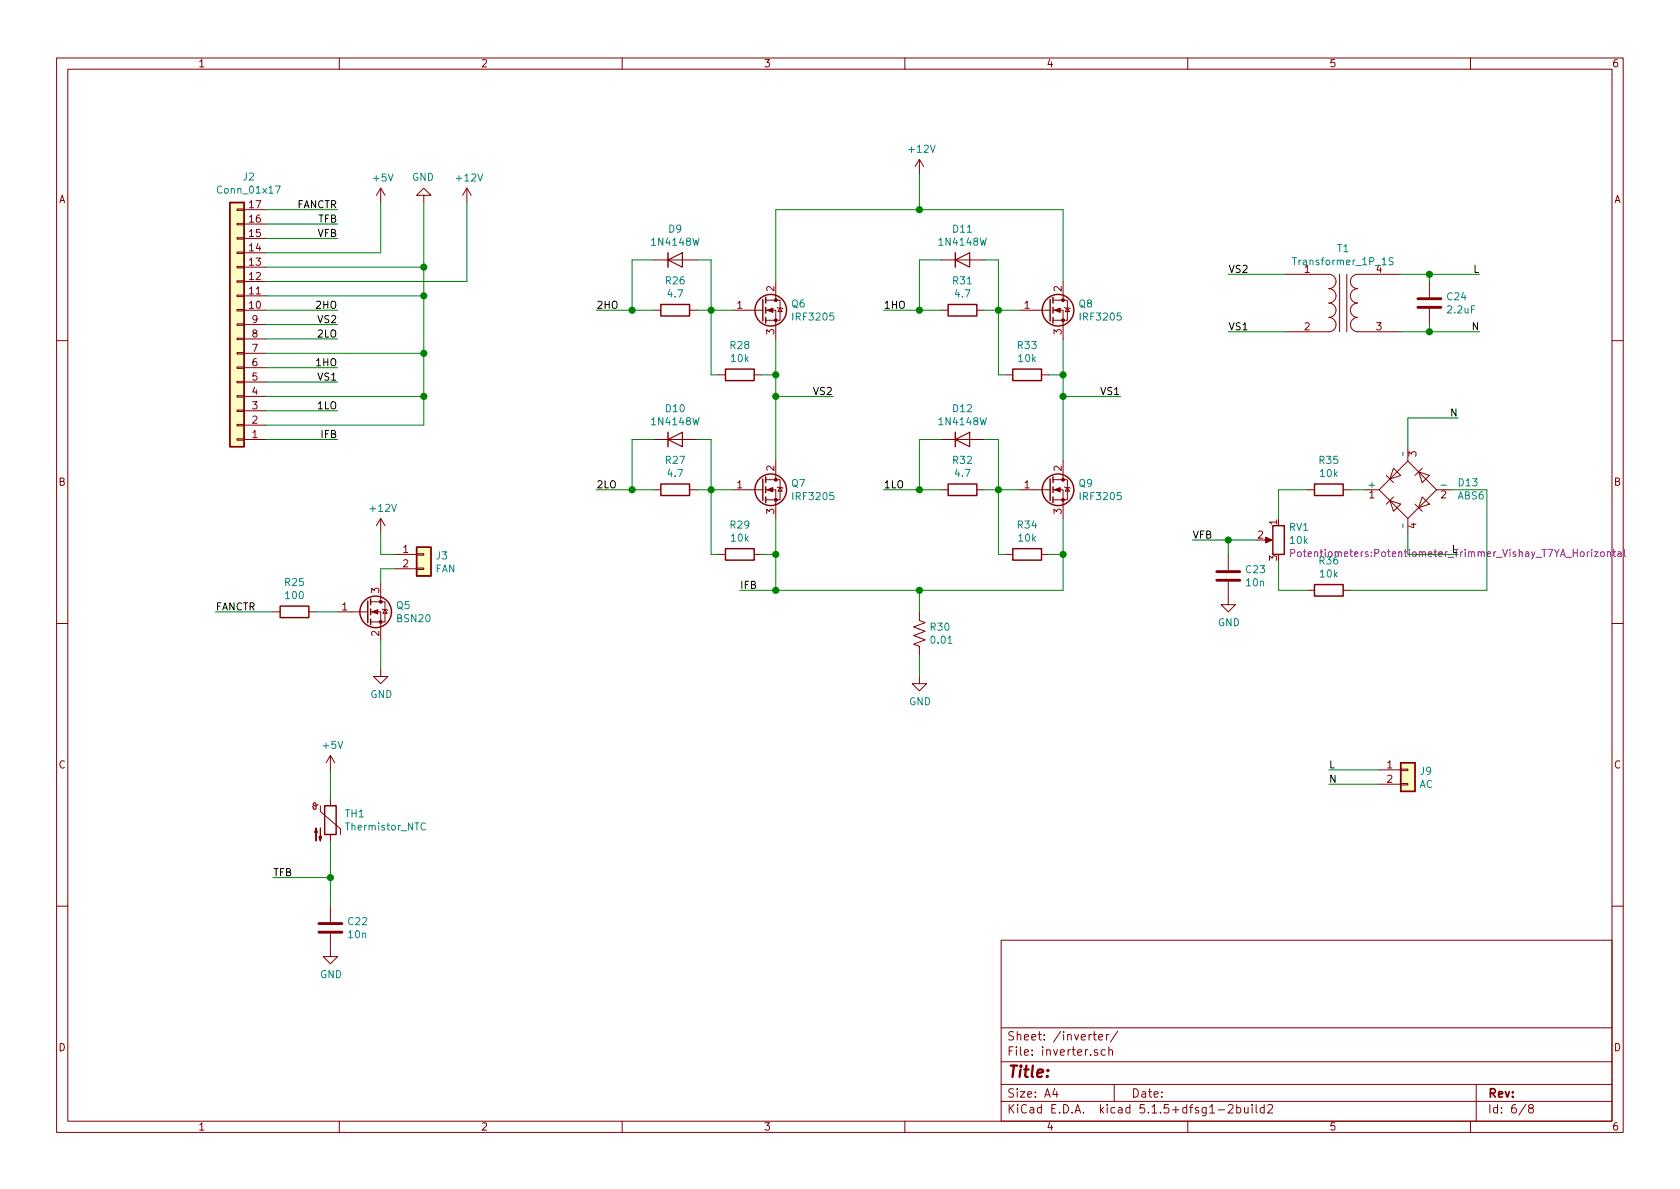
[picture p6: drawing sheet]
EESchema Schematic File Version 4
EELAYER 30 0
EELAYER END
$Descr A4 11693 8268
encoding utf-8
Sheet 6 8
Title ""
Date ""
Rev ""
Comp ""
Comment1 ""
Comment2 ""
Comment3 ""
Comment4 ""
$EndDescr
$Comp
L Connector_Generic:Conn_01x17 J2
U 1 1
P 1650 2250
F 0 "J2" H 1568 1225 50  0000 C CNN
F 1 "Conn_01x17" H 1568 1316 50  0000 C CNN
F 2 "Pin_Headers:Pin_Header_Straight_1x17_Pitch2.54mm" H 1650 2250 50  0001 C CNN
F 3 "~" H 1650 2250 50  0001 C CNN
	1    1650 2250
	-1   0    0    1   
$EndComp
Wire Wire Line
	1850 1450 2350 1450
Text Label 2350 1450 2    50   ~ 0
FANCTR
Wire Wire Line
	1850 1550 2350 1550
Wire Wire Line
	1850 1650 2350 1650
Wire Wire Line
	1850 2150 2350 2150
Wire Wire Line
	1850 2250 2350 2250
Wire Wire Line
	1850 2350 2350 2350
Wire Wire Line
	1850 2550 2350 2550
Wire Wire Line
	1850 2650 2350 2650
Wire Wire Line
	1850 2850 2350 2850
Wire Wire Line
	1850 3050 2350 3050
Text Label 2350 1550 2    50   ~ 0
TFB
Text Label 2350 1650 2    50   ~ 0
VFB
$Comp
L power:+12V #PWR029
U 1 1
P 3250 1400
F 0 "#PWR029" H 3250 1250 50  0001 C CNN
F 1 "+12V" H 3265 1573 50  0000 C CNN
F 2 "" H 3250 1400 50  0001 C CNN
F 3 "" H 3250 1400 50  0001 C CNN
	1    3250 1400
	1    0    0    -1  
$EndComp
$Comp
L power:+5V #PWR025
U 1 1
P 2650 1400
F 0 "#PWR025" H 2650 1250 50  0001 C CNN
F 1 "+5V" H 2665 1573 50  0000 C CNN
F 2 "" H 2650 1400 50  0001 C CNN
F 3 "" H 2650 1400 50  0001 C CNN
	1    2650 1400
	1    0    0    -1  
$EndComp
Wire Wire Line
	2650 1400 2650 1750
Wire Wire Line
	1850 1750 2650 1750
Wire Wire Line
	3250 1400 3250 1950
Wire Wire Line
	1850 1950 3250 1950
$Comp
L power:GND #PWR028
U 1 1
P 2950 1400
F 0 "#PWR028" H 2950 1150 50  0001 C CNN
F 1 "GND" H 2955 1227 50  0000 C CNN
F 2 "" H 2950 1400 50  0001 C CNN
F 3 "" H 2950 1400 50  0001 C CNN
	1    2950 1400
	-1   0    0    1   
$EndComp
Wire Wire Line
	2950 1400 2950 1850
Wire Wire Line
	1850 1850 2950 1850
Wire Wire Line
	2950 1850 2950 2050
Wire Wire Line
	1850 2050 2950 2050
Connection ~ 2950 1850
Wire Wire Line
	2950 2450 2950 2050
Wire Wire Line
	1850 2450 2950 2450
Connection ~ 2950 2050
Wire Wire Line
	2950 2750 2950 2450
Wire Wire Line
	1850 2750 2950 2750
Connection ~ 2950 2450
Wire Wire Line
	2950 2950 2950 2750
Wire Wire Line
	1850 2950 2950 2950
Connection ~ 2950 2750
Text Label 2350 2150 2    50   ~ 0
2HO
Text Label 2350 2250 2    50   ~ 0
VS2
Text Label 2350 2350 2    50   ~ 0
2LO
Text Label 2350 2550 2    50   ~ 0
1HO
Text Label 2350 2650 2    50   ~ 0
VS1
Text Label 2350 2850 2    50   ~ 0
1LO
Text Label 2350 3050 2    50   ~ 0
IFB
$Comp
L Transistor_FET:BSN20 Q5
U 1 1
P 2550 4250
F 0 "Q5" H 2755 4296 50  0000 L CNN
F 1 "BSN20" H 2755 4205 50  0000 L CNN
F 2 "TO_SOT_Packages_SMD:SOT-23" H 2750 4175 50  0001 L CIN
F 3 "http://www.diodes.com/assets/Datasheets/ds31898.pdf" H 2550 4250 50  0001 L CNN
	1    2550 4250
	1    0    0    -1  
$EndComp
$Comp
L Device:R R25
U 1 1
P 2050 4250
F 0 "R25" V 1843 4250 50  0000 C CNN
F 1 "100" V 1934 4250 50  0000 C CNN
F 2 "Resistors_SMD:R_0603" V 1980 4250 50  0001 C CNN
F 3 "~" H 2050 4250 50  0001 C CNN
	1    2050 4250
	0    1    1    0   
$EndComp
Wire Wire Line
	2200 4250 2350 4250
Wire Wire Line
	1900 4250 1500 4250
Text Label 1500 4250 0    50   ~ 0
FANCTR
$Comp
L Connector_Generic:Conn_01x02 J3
U 1 1
P 2950 3850
F 0 "J3" H 3030 3842 50  0000 L CNN
F 1 "FAN" H 3030 3751 50  0000 L CNN
F 2 "Pin_Headers:Pin_Header_Straight_1x02_Pitch2.54mm" H 2950 3850 50  0001 C CNN
F 3 "~" H 2950 3850 50  0001 C CNN
	1    2950 3850
	1    0    0    -1  
$EndComp
$Comp
L power:+12V #PWR026
U 1 1
P 2650 3700
F 0 "#PWR026" H 2650 3550 50  0001 C CNN
F 1 "+12V" H 2665 3873 50  0000 C CNN
F 2 "" H 2650 3700 50  0001 C CNN
F 3 "" H 2650 3700 50  0001 C CNN
	1    2650 3700
	1    0    0    -1  
$EndComp
Wire Wire Line
	2650 3700 2650 3850
Wire Wire Line
	2650 3850 2750 3850
Wire Wire Line
	2750 3950 2650 3950
Wire Wire Line
	2650 3950 2650 4050
Wire Wire Line
	2650 4450 2650 4650
$Comp
L power:GND #PWR027
U 1 1
P 2650 4650
F 0 "#PWR027" H 2650 4400 50  0001 C CNN
F 1 "GND" H 2655 4477 50  0000 C CNN
F 2 "" H 2650 4650 50  0001 C CNN
F 3 "" H 2650 4650 50  0001 C CNN
	1    2650 4650
	1    0    0    -1  
$EndComp
$Comp
L Device:Thermistor_NTC TH1
U 1 1
P 2300 5700
F 0 "TH1" H 2398 5746 50  0000 L CNN
F 1 "Thermistor_NTC" H 2398 5655 50  0000 L CNN
F 2 "Pin_Headers:Pin_Header_Straight_1x02_Pitch2.54mm" H 2300 5750 50  0001 C CNN
F 3 "~" H 2300 5750 50  0001 C CNN
	1    2300 5700
	1    0    0    -1  
$EndComp
$Comp
L power:+5V #PWR023
U 1 1
P 2300 5350
F 0 "#PWR023" H 2300 5200 50  0001 C CNN
F 1 "+5V" H 2315 5523 50  0000 C CNN
F 2 "" H 2300 5350 50  0001 C CNN
F 3 "" H 2300 5350 50  0001 C CNN
	1    2300 5350
	1    0    0    -1  
$EndComp
Wire Wire Line
	2300 5350 2300 5550
$Comp
L Device:C C22
U 1 1
P 2300 6450
F 0 "C22" H 2415 6496 50  0000 L CNN
F 1 "10n" H 2415 6405 50  0000 L CNN
F 2 "Capacitors_SMD:C_0603" H 2338 6300 50  0001 C CNN
F 3 "~" H 2300 6450 50  0001 C CNN
	1    2300 6450
	1    0    0    -1  
$EndComp
$Comp
L power:GND #PWR024
U 1 1
P 2300 6600
F 0 "#PWR024" H 2300 6350 50  0001 C CNN
F 1 "GND" H 2305 6427 50  0000 C CNN
F 2 "" H 2300 6600 50  0001 C CNN
F 3 "" H 2300 6600 50  0001 C CNN
	1    2300 6600
	1    0    0    -1  
$EndComp
Wire Wire Line
	2300 5850 2300 6100
Wire Wire Line
	2300 6100 1900 6100
Connection ~ 2300 6100
Wire Wire Line
	2300 6100 2300 6300
Text Label 1900 6100 0    50   ~ 0
TFB
$Comp
L Diode_Bridge:ABS6 D13
U 1 1
P 9800 3400
F 0 "D13" H 9456 3354 50  0000 R CNN
F 1 "ABS6" H 9456 3445 50  0000 R CNN
F 2 "Diodes_SMD:Diode_Bridge_DFS" H 9950 3525 50  0001 L CNN
F 3 "https://diotec.com/tl_files/diotec/files/pdf/datasheets/abs2.pdf" H 9800 3400 50  0001 C CNN
	1    9800 3400
	-1   0    0    1   
$EndComp
Wire Wire Line
	9500 3400 9400 3400
$Comp
L Device:R R35
U 1 1
P 9250 3400
F 0 "R35" V 9043 3400 50  0000 C CNN
F 1 "10k" V 9134 3400 50  0000 C CNN
F 2 "Resistors_SMD:R_0603" V 9180 3400 50  0001 C CNN
F 3 "~" H 9250 3400 50  0001 C CNN
	1    9250 3400
	0    1    1    0   
$EndComp
$Comp
L Device:R R36
U 1 1
P 9250 4100
F 0 "R36" V 9043 4100 50  0000 C CNN
F 1 "10k" V 9134 4100 50  0000 C CNN
F 2 "Resistors_SMD:R_0603" V 9180 4100 50  0001 C CNN
F 3 "~" H 9250 4100 50  0001 C CNN
	1    9250 4100
	0    1    1    0   
$EndComp
$Comp
L Device:R_POT RV1
U 1 1
P 8900 3750
F 0 "RV1" H 8830 3841 50  0000 R CNN
F 1 "10k" H 8830 3750 50  0000 R CNN
F 2 "Potentiometers:Potentiometer_Trimmer_Vishay_T7YA_Horizontal" H 8830 3659 50  0000 R CNN
F 3 "~" H 8900 3750 50  0001 C CNN
	1    8900 3750
	-1   0    0    -1  
$EndComp
Wire Wire Line
	8900 3600 8900 3400
Wire Wire Line
	8900 3400 9100 3400
Wire Wire Line
	8900 3900 8900 4100
Wire Wire Line
	8900 4100 9100 4100
Wire Wire Line
	8750 3750 8550 3750
$Comp
L Device:C C23
U 1 1
P 8550 4000
F 0 "C23" H 8665 4046 50  0000 L CNN
F 1 "10n" H 8665 3955 50  0000 L CNN
F 2 "Capacitors_SMD:C_0603" H 8588 3850 50  0001 C CNN
F 3 "~" H 8550 4000 50  0001 C CNN
	1    8550 4000
	1    0    0    -1  
$EndComp
$Comp
L power:GND #PWR032
U 1 1
P 8550 4150
F 0 "#PWR032" H 8550 3900 50  0001 C CNN
F 1 "GND" H 8555 3977 50  0000 C CNN
F 2 "" H 8550 4150 50  0001 C CNN
F 3 "" H 8550 4150 50  0001 C CNN
	1    8550 4150
	1    0    0    -1  
$EndComp
Wire Wire Line
	8550 3750 8550 3850
Text Label 8300 3750 0    50   ~ 0
VFB
Connection ~ 8550 3750
Wire Wire Line
	8300 3750 8550 3750
Wire Wire Line
	10350 4100 9400 4100
Wire Wire Line
	10350 3400 10350 4100
Wire Wire Line
	10100 3400 10350 3400
Wire Wire Line
	9800 3100 9800 2900
Wire Wire Line
	9800 3850 10150 3850
Wire Wire Line
	9800 3700 9800 3850
Wire Wire Line
	9800 2900 10150 2900
Text Label 10150 3850 2    50   ~ 0
L
Text Label 10150 2900 2    50   ~ 0
N
$Comp
L Diode:1N4148W D11
U 1 1
P 6700 1800
F 0 "D11" H 6700 2017 50  0000 C CNN
F 1 "1N4148W" H 6700 1926 50  0000 C CNN
F 2 "Diodes_SMD:D_SOD-123" H 6700 1625 50  0001 C CNN
F 3 "https://www.vishay.com/docs/85748/1n4148w.pdf" H 6700 1800 50  0001 C CNN
	1    6700 1800
	1    0    0    -1  
$EndComp
$Comp
L Transistor_FET:IRF3205 Q8
U 1 1
P 7300 2150
F 0 "Q8" H 7505 2196 50  0000 L CNN
F 1 "IRF3205" H 7505 2105 50  0000 L CNN
F 2 "TO_SOT_Packages_THT:TO-220-3_Vertical" H 7550 2075 50  0001 L CIN
F 3 "http://www.irf.com/product-info/datasheets/data/irf3205.pdf" H 7300 2150 50  0001 L CNN
	1    7300 2150
	1    0    0    -1  
$EndComp
$Comp
L Device:R R31
U 1 1
P 6700 2150
F 0 "R31" V 6493 2150 50  0000 C CNN
F 1 "4.7" V 6584 2150 50  0000 C CNN
F 2 "Resistors_SMD:R_0805" V 6630 2150 50  0001 C CNN
F 3 "~" H 6700 2150 50  0001 C CNN
	1    6700 2150
	0    1    1    0   
$EndComp
$Comp
L Device:R R33
U 1 1
P 7150 2600
F 0 "R33" V 6943 2600 50  0000 C CNN
F 1 "10k" V 7034 2600 50  0000 C CNN
F 2 "Resistors_SMD:R_0603" V 7080 2600 50  0001 C CNN
F 3 "~" H 7150 2600 50  0001 C CNN
	1    7150 2600
	0    1    1    0   
$EndComp
Wire Wire Line
	7400 2350 7400 2600
Wire Wire Line
	6850 1800 6950 1800
Wire Wire Line
	6950 1800 6950 2150
Wire Wire Line
	6850 2150 6950 2150
Wire Wire Line
	6950 2150 7100 2150
Connection ~ 6950 2150
Wire Wire Line
	6550 1800 6400 1800
Wire Wire Line
	6400 1800 6400 2150
Wire Wire Line
	6400 2150 6550 2150
Wire Wire Line
	6400 2150 6150 2150
Connection ~ 6400 2150
Wire Wire Line
	7000 2600 6950 2600
Wire Wire Line
	6950 2600 6950 2150
Wire Wire Line
	7300 2600 7400 2600
Connection ~ 7400 2600
$Comp
L Diode:1N4148W D12
U 1 1
P 6700 3050
F 0 "D12" H 6700 3267 50  0000 C CNN
F 1 "1N4148W" H 6700 3176 50  0000 C CNN
F 2 "Diodes_SMD:D_SOD-123" H 6700 2875 50  0001 C CNN
F 3 "https://www.vishay.com/docs/85748/1n4148w.pdf" H 6700 3050 50  0001 C CNN
	1    6700 3050
	1    0    0    -1  
$EndComp
$Comp
L Transistor_FET:IRF3205 Q9
U 1 1
P 7300 3400
F 0 "Q9" H 7505 3446 50  0000 L CNN
F 1 "IRF3205" H 7505 3355 50  0000 L CNN
F 2 "TO_SOT_Packages_THT:TO-220-3_Vertical" H 7550 3325 50  0001 L CIN
F 3 "http://www.irf.com/product-info/datasheets/data/irf3205.pdf" H 7300 3400 50  0001 L CNN
	1    7300 3400
	1    0    0    -1  
$EndComp
$Comp
L Device:R R32
U 1 1
P 6700 3400
F 0 "R32" V 6493 3400 50  0000 C CNN
F 1 "4.7" V 6584 3400 50  0000 C CNN
F 2 "Resistors_SMD:R_0805" V 6630 3400 50  0001 C CNN
F 3 "~" H 6700 3400 50  0001 C CNN
	1    6700 3400
	0    1    1    0   
$EndComp
$Comp
L Device:R R34
U 1 1
P 7150 3850
F 0 "R34" V 6943 3850 50  0000 C CNN
F 1 "10k" V 7034 3850 50  0000 C CNN
F 2 "Resistors_SMD:R_0603" V 7080 3850 50  0001 C CNN
F 3 "~" H 7150 3850 50  0001 C CNN
	1    7150 3850
	0    1    1    0   
$EndComp
Wire Wire Line
	7400 3600 7400 3850
Wire Wire Line
	6850 3050 6950 3050
Wire Wire Line
	6950 3050 6950 3400
Wire Wire Line
	6850 3400 6950 3400
Wire Wire Line
	6950 3400 7100 3400
Connection ~ 6950 3400
Wire Wire Line
	6550 3050 6400 3050
Wire Wire Line
	6400 3050 6400 3400
Wire Wire Line
	6400 3400 6550 3400
Wire Wire Line
	6400 3400 6150 3400
Connection ~ 6400 3400
Wire Wire Line
	7000 3850 6950 3850
Wire Wire Line
	6950 3850 6950 3400
Wire Wire Line
	7300 3850 7400 3850
Connection ~ 7400 3850
Wire Wire Line
	7400 3850 7400 4100
Wire Wire Line
	7400 2600 7400 2750
Wire Wire Line
	7400 1450 7400 1950
Wire Wire Line
	7400 2750 7800 2750
Text Label 7800 2750 2    50   ~ 0
VS1
$Comp
L Device:R_US R30
U 1 1
P 6400 4400
F 0 "R30" H 6468 4446 50  0000 L CNN
F 1 "0.01" H 6468 4355 50  0000 L CNN
F 2 "Resistors_SMD:R_1812" V 6440 4390 50  0001 C CNN
F 3 "~" H 6400 4400 50  0001 C CNN
	1    6400 4400
	1    0    0    -1  
$EndComp
Wire Wire Line
	6400 4250 6400 4100
Wire Wire Line
	6400 4550 6400 4700
$Comp
L power:GND #PWR031
U 1 1
P 6400 4700
F 0 "#PWR031" H 6400 4450 50  0001 C CNN
F 1 "GND" H 6405 4527 50  0000 C CNN
F 2 "" H 6400 4700 50  0001 C CNN
F 3 "" H 6400 4700 50  0001 C CNN
	1    6400 4700
	1    0    0    -1  
$EndComp
Connection ~ 7400 2750
Wire Wire Line
	7400 2750 7400 3200
$Comp
L power:+12V #PWR030
U 1 1
P 6400 1200
F 0 "#PWR030" H 6400 1050 50  0001 C CNN
F 1 "+12V" H 6415 1373 50  0000 C CNN
F 2 "" H 6400 1200 50  0001 C CNN
F 3 "" H 6400 1200 50  0001 C CNN
	1    6400 1200
	1    0    0    -1  
$EndComp
Wire Wire Line
	6400 1200 6400 1450
Text Label 6150 2150 0    50   ~ 0
1HO
Text Label 6150 3400 0    50   ~ 0
1LO
Text Label 4150 3400 0    50   ~ 0
2LO
Text Label 4150 2150 0    50   ~ 0
2HO
Text Label 5150 4100 0    50   ~ 0
IFB
Connection ~ 5400 4100
Wire Wire Line
	5400 4100 5150 4100
Text Label 5800 2750 2    50   ~ 0
VS2
Wire Wire Line
	5400 2750 5400 3200
Connection ~ 5400 2750
Wire Wire Line
	5400 2750 5800 2750
Wire Wire Line
	5400 1450 5400 1950
Wire Wire Line
	5400 2600 5400 2750
Wire Wire Line
	5400 3850 5400 4100
Connection ~ 5400 3850
Wire Wire Line
	5300 3850 5400 3850
Wire Wire Line
	4950 3850 4950 3400
Wire Wire Line
	5000 3850 4950 3850
Connection ~ 4400 3400
Wire Wire Line
	4400 3400 4150 3400
Wire Wire Line
	4400 3400 4550 3400
Wire Wire Line
	4400 3050 4400 3400
Wire Wire Line
	4550 3050 4400 3050
Connection ~ 4950 3400
Wire Wire Line
	4950 3400 5100 3400
Wire Wire Line
	4850 3400 4950 3400
Wire Wire Line
	4950 3050 4950 3400
Wire Wire Line
	4850 3050 4950 3050
Wire Wire Line
	5400 3600 5400 3850
$Comp
L Device:R R29
U 1 1
P 5150 3850
F 0 "R29" V 4943 3850 50  0000 C CNN
F 1 "10k" V 5034 3850 50  0000 C CNN
F 2 "Resistors_SMD:R_0603" V 5080 3850 50  0001 C CNN
F 3 "~" H 5150 3850 50  0001 C CNN
	1    5150 3850
	0    1    1    0   
$EndComp
$Comp
L Device:R R27
U 1 1
P 4700 3400
F 0 "R27" V 4493 3400 50  0000 C CNN
F 1 "4.7" V 4584 3400 50  0000 C CNN
F 2 "Resistors_SMD:R_0805" V 4630 3400 50  0001 C CNN
F 3 "~" H 4700 3400 50  0001 C CNN
	1    4700 3400
	0    1    1    0   
$EndComp
$Comp
L Transistor_FET:IRF3205 Q7
U 1 1
P 5300 3400
F 0 "Q7" H 5505 3446 50  0000 L CNN
F 1 "IRF3205" H 5505 3355 50  0000 L CNN
F 2 "TO_SOT_Packages_THT:TO-220-3_Vertical" H 5550 3325 50  0001 L CIN
F 3 "http://www.irf.com/product-info/datasheets/data/irf3205.pdf" H 5300 3400 50  0001 L CNN
	1    5300 3400
	1    0    0    -1  
$EndComp
$Comp
L Diode:1N4148W D10
U 1 1
P 4700 3050
F 0 "D10" H 4700 3267 50  0000 C CNN
F 1 "1N4148W" H 4700 3176 50  0000 C CNN
F 2 "Diodes_SMD:D_SOD-123" H 4700 2875 50  0001 C CNN
F 3 "https://www.vishay.com/docs/85748/1n4148w.pdf" H 4700 3050 50  0001 C CNN
	1    4700 3050
	1    0    0    -1  
$EndComp
Connection ~ 5400 2600
Wire Wire Line
	5300 2600 5400 2600
Wire Wire Line
	4950 2600 4950 2150
Wire Wire Line
	5000 2600 4950 2600
Connection ~ 4400 2150
Wire Wire Line
	4400 2150 4150 2150
Wire Wire Line
	4400 2150 4550 2150
Wire Wire Line
	4400 1800 4400 2150
Wire Wire Line
	4550 1800 4400 1800
Connection ~ 4950 2150
Wire Wire Line
	4950 2150 5100 2150
Wire Wire Line
	4850 2150 4950 2150
Wire Wire Line
	4950 1800 4950 2150
Wire Wire Line
	4850 1800 4950 1800
Wire Wire Line
	5400 2350 5400 2600
$Comp
L Device:R R28
U 1 1
P 5150 2600
F 0 "R28" V 4943 2600 50  0000 C CNN
F 1 "10k" V 5034 2600 50  0000 C CNN
F 2 "Resistors_SMD:R_0603" V 5080 2600 50  0001 C CNN
F 3 "~" H 5150 2600 50  0001 C CNN
	1    5150 2600
	0    1    1    0   
$EndComp
$Comp
L Device:R R26
U 1 1
P 4700 2150
F 0 "R26" V 4493 2150 50  0000 C CNN
F 1 "4.7" V 4584 2150 50  0000 C CNN
F 2 "Resistors_SMD:R_0805" V 4630 2150 50  0001 C CNN
F 3 "~" H 4700 2150 50  0001 C CNN
	1    4700 2150
	0    1    1    0   
$EndComp
$Comp
L Transistor_FET:IRF3205 Q6
U 1 1
P 5300 2150
F 0 "Q6" H 5505 2196 50  0000 L CNN
F 1 "IRF3205" H 5505 2105 50  0000 L CNN
F 2 "TO_SOT_Packages_THT:TO-220-3_Vertical" H 5550 2075 50  0001 L CIN
F 3 "http://www.irf.com/product-info/datasheets/data/irf3205.pdf" H 5300 2150 50  0001 L CNN
	1    5300 2150
	1    0    0    -1  
$EndComp
$Comp
L Diode:1N4148W D9
U 1 1
P 4700 1800
F 0 "D9" H 4700 2017 50  0000 C CNN
F 1 "1N4148W" H 4700 1926 50  0000 C CNN
F 2 "Diodes_SMD:D_SOD-123" H 4700 1625 50  0001 C CNN
F 3 "https://www.vishay.com/docs/85748/1n4148w.pdf" H 4700 1800 50  0001 C CNN
	1    4700 1800
	1    0    0    -1  
$EndComp
Connection ~ 6400 1450
Wire Wire Line
	6400 1450 7400 1450
Wire Wire Line
	5400 1450 6400 1450
Connection ~ 6400 4100
Wire Wire Line
	6400 4100 7400 4100
Wire Wire Line
	5400 4100 6400 4100
$Comp
L Device:Transformer_1P_1S T1
U 1 1
P 9350 2100
F 0 "T1" H 9350 2481 50  0000 C CNN
F 1 "Transformer_1P_1S" H 9350 2390 50  0000 C CNN
F 2 "Transformers_THT:Transformer_CHK_EI38-3VA_1xSec" H 9350 2100 50  0001 C CNN
F 3 "~" H 9350 2100 50  0001 C CNN
	1    9350 2100
	1    0    0    -1  
$EndComp
Wire Wire Line
	8950 2300 8550 2300
Text Label 8550 2300 0    50   ~ 0
VS1
Text Label 8550 1900 0    50   ~ 0
VS2
Wire Wire Line
	8950 1900 8550 1900
Wire Wire Line
	9750 1900 9950 1900
Text Label 10300 1900 2    50   ~ 0
L
Wire Wire Line
	9750 2300 9950 2300
Text Label 10300 2300 2    50   ~ 0
N
$Comp
L Device:C C24
U 1 1
P 9950 2100
F 0 "C24" H 10065 2146 50  0000 L CNN
F 1 "2.2uF" H 10065 2055 50  0000 L CNN
F 2 "Capacitors_SMD:C_0603" H 9988 1950 50  0001 C CNN
F 3 "~" H 9950 2100 50  0001 C CNN
	1    9950 2100
	1    0    0    -1  
$EndComp
Wire Wire Line
	9950 1950 9950 1900
Connection ~ 9950 1900
Wire Wire Line
	9950 1900 10300 1900
Wire Wire Line
	9950 2250 9950 2300
Connection ~ 9950 2300
Wire Wire Line
	9950 2300 10300 2300
$Comp
L Connector_Generic:Conn_01x02 J9
U 1 1
P 9800 5350
F 0 "J9" H 9880 5342 50  0000 L CNN
F 1 "AC" H 9880 5251 50  0000 L CNN
F 2 "Wire_Pads:SolderWirePad_2x_1-5mmDrill" H 9800 5350 50  0001 C CNN
F 3 "~" H 9800 5350 50  0001 C CNN
	1    9800 5350
	1    0    0    -1  
$EndComp
Text Label 9250 5350 0    50   ~ 0
L
Text Label 9250 5450 0    50   ~ 0
N
Wire Wire Line
	9600 5350 9250 5350
Wire Wire Line
	9600 5450 9250 5450
$EndSCHEMATC
